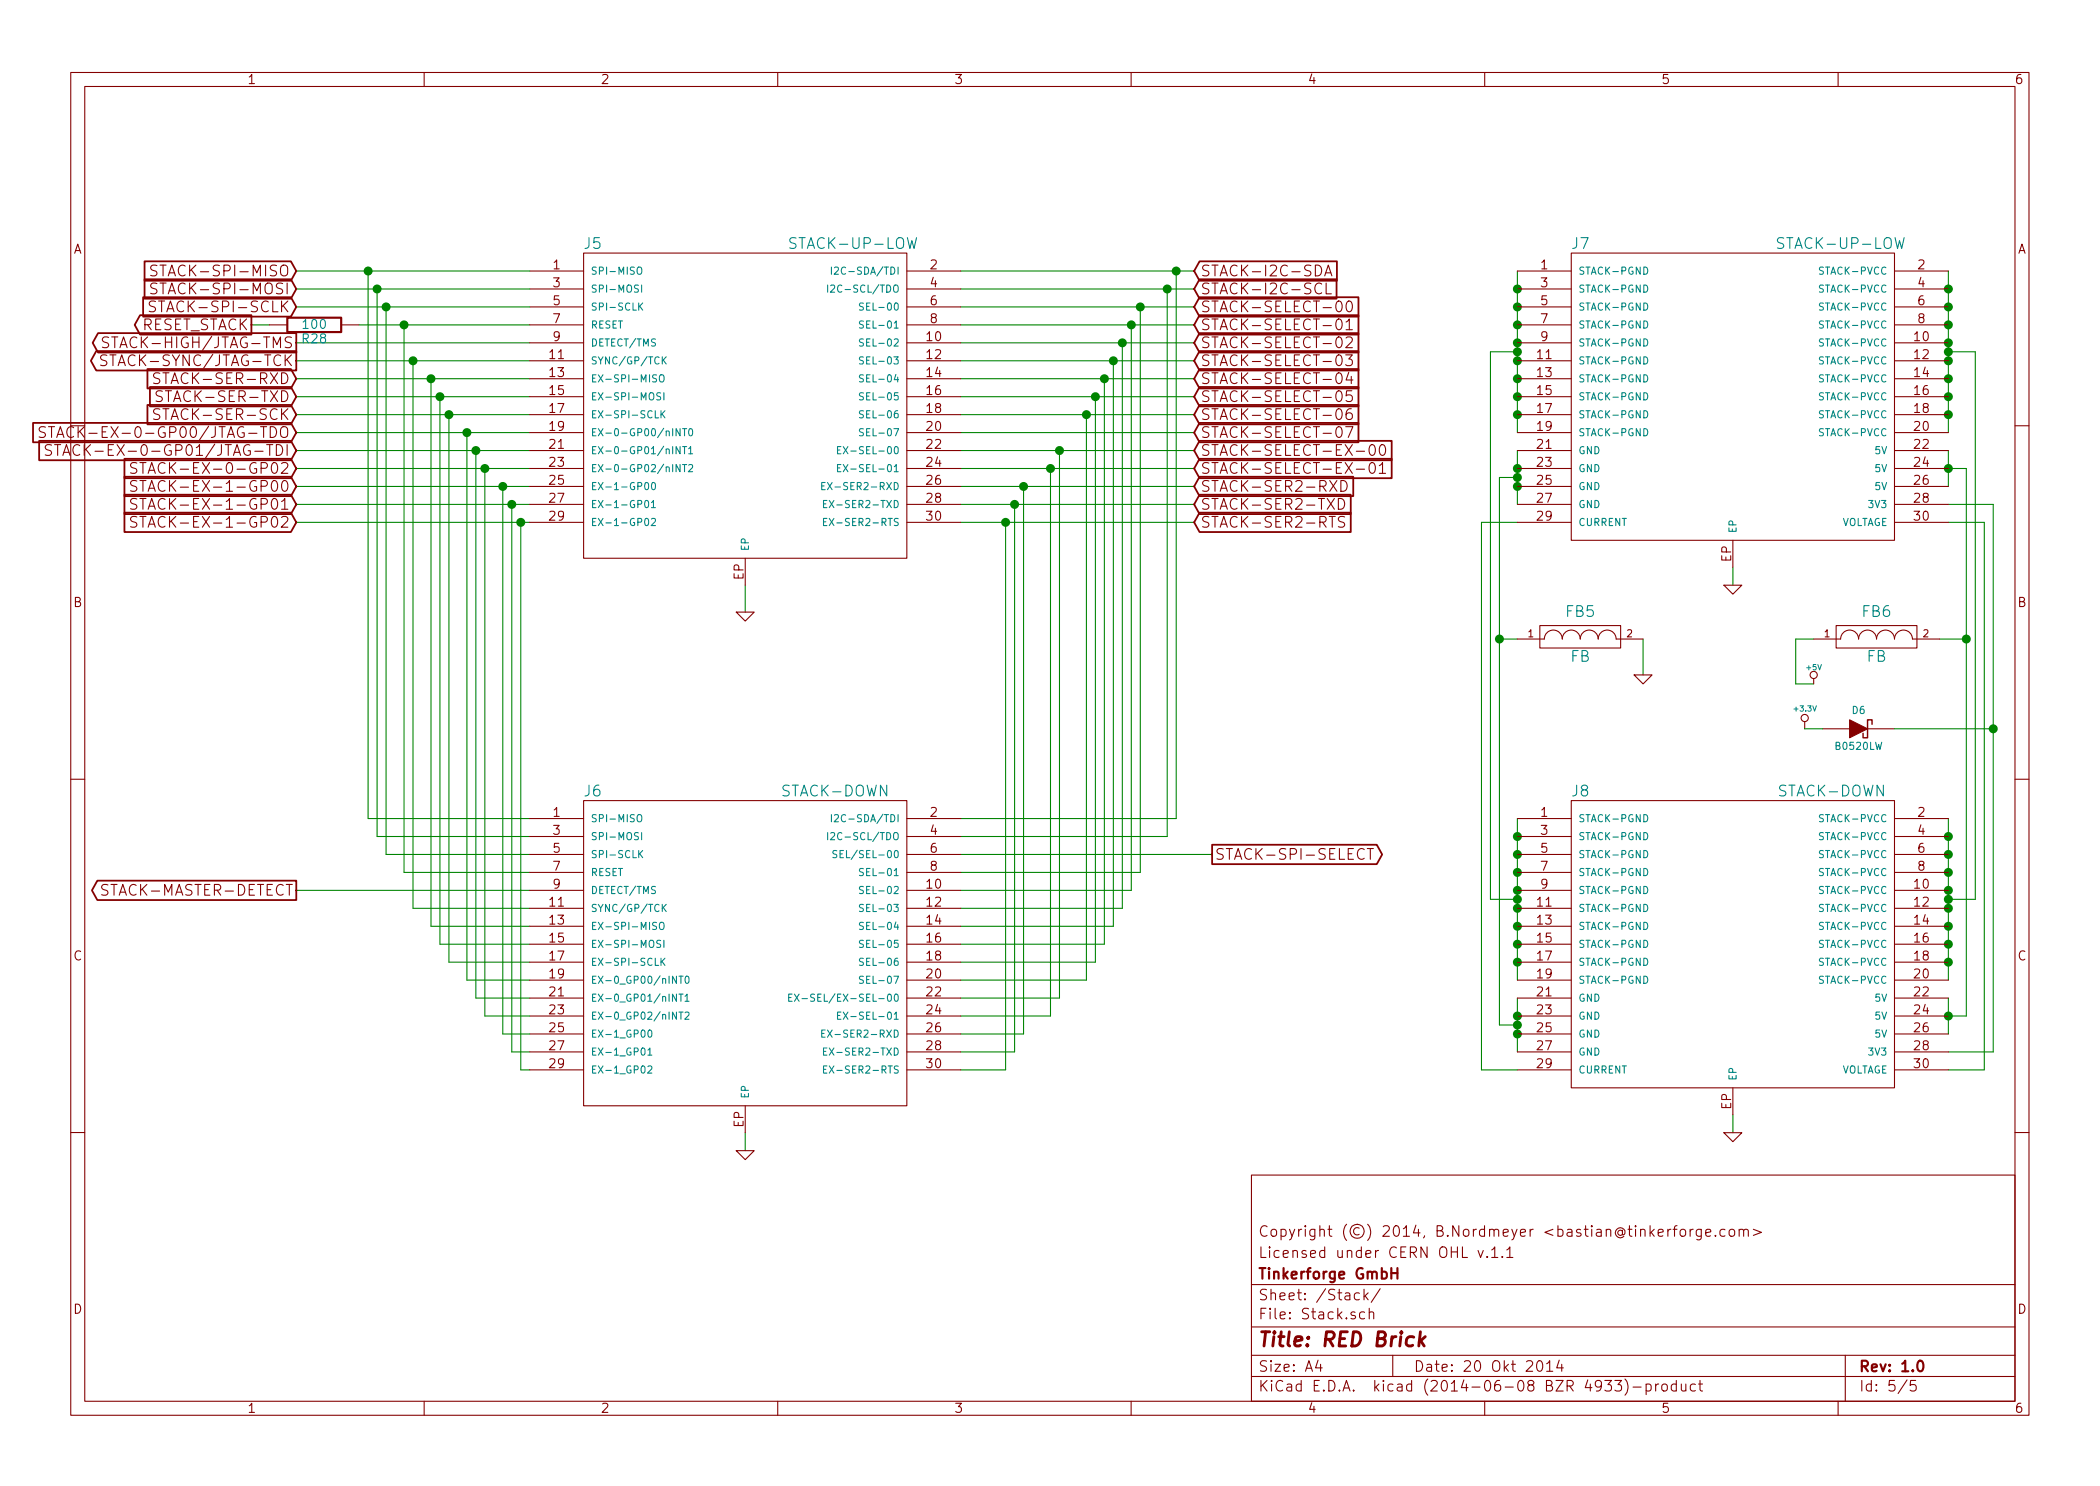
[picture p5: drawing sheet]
EESchema Schematic File Version 2
LIBS:tinkerforge
LIBS:power
LIBS:device
LIBS:transistors
LIBS:conn
LIBS:linear
LIBS:regul
LIBS:74xx
LIBS:cmos4000
LIBS:adc-dac
LIBS:memory
LIBS:xilinx
LIBS:special
LIBS:microcontrollers
LIBS:dsp
LIBS:microchip
LIBS:analog_switches
LIBS:motorola
LIBS:texas
LIBS:intel
LIBS:audio
LIBS:interface
LIBS:digital-audio
LIBS:philips
LIBS:display
LIBS:cypress
LIBS:siliconi
LIBS:opto
LIBS:atmel
LIBS:contrib
LIBS:valves
LIBS:red-cache
EELAYER 24 0
EELAYER END
$Descr A4 11693 8268
encoding utf-8
Sheet 5 5
Title "RED Brick"
Date "20 Okt 2014"
Rev "1.0"
Comp "Tinkerforge GmbH"
Comment1 "Licensed under CERN OHL v.1.1"
Comment2 "Copyright (©) 2014, B.Nordmeyer <bastian@tinkerforge.com>"
Comment3 ""
Comment4 ""
$EndDescr
Wire Wire Line
	1650 4950 2950 4950
Connection ~ 5600 2900
Wire Wire Line
	5600 2900 5600 5950
Wire Wire Line
	5600 5950 5350 5950
Connection ~ 5700 2700
Wire Wire Line
	5350 5750 5700 5750
Wire Wire Line
	5700 5750 5700 2700
Connection ~ 5900 2500
Wire Wire Line
	5900 2500 5900 5550
Wire Wire Line
	5350 2400 6650 2400
Wire Wire Line
	5900 5550 5350 5550
Connection ~ 6100 2200
Wire Wire Line
	6100 2200 6100 5350
Wire Wire Line
	6100 5350 5350 5350
Connection ~ 6200 2000
Wire Wire Line
	6200 2000 6200 5150
Wire Wire Line
	6200 5150 5350 5150
Connection ~ 6300 1800
Wire Wire Line
	6300 1800 6300 4950
Wire Wire Line
	6300 4950 5350 4950
Wire Wire Line
	5350 4750 6750 4750
Connection ~ 6550 1500
Wire Wire Line
	6550 1500 6550 4550
Wire Wire Line
	6550 4550 5350 4550
Wire Wire Line
	2950 2100 1650 2100
Wire Wire Line
	2950 1800 2000 1800
Connection ~ 2450 2200
Wire Wire Line
	2950 2200 1650 2200
Wire Wire Line
	5350 2800 6650 2800
Wire Wire Line
	6650 2300 5350 2300
Wire Wire Line
	2950 5250 2450 5250
Wire Wire Line
	2450 5250 2450 2200
Wire Wire Line
	2600 2400 2600 5450
Wire Wire Line
	2600 5450 2950 5450
Connection ~ 2700 2600
Wire Wire Line
	2950 5650 2700 5650
Wire Wire Line
	2700 5650 2700 2600
Connection ~ 2850 2800
Wire Wire Line
	2950 5850 2850 5850
Wire Wire Line
	2850 5850 2850 2800
Wire Wire Line
	1650 2300 2950 2300
Wire Wire Line
	1650 2900 2950 2900
Wire Wire Line
	1650 2700 2950 2700
Wire Wire Line
	1650 2500 2950 2500
Wire Wire Line
	4150 3400 4150 3250
Wire Wire Line
	9650 3250 9650 3150
Wire Wire Line
	10850 2800 11100 2800
Wire Wire Line
	11100 2800 11100 5850
Wire Wire Line
	11100 5850 10850 5850
Wire Wire Line
	10850 5650 10950 5650
Wire Wire Line
	6650 2100 5350 2100
Wire Wire Line
	6650 1900 5350 1900
Wire Wire Line
	6650 1500 5350 1500
Connection ~ 2050 1500
Wire Wire Line
	2950 4550 2050 4550
Wire Wire Line
	2050 4550 2050 1500
Connection ~ 2150 1700
Wire Wire Line
	2950 4750 2150 4750
Wire Wire Line
	2150 4750 2150 1700
Wire Wire Line
	1650 1900 2950 1900
Wire Wire Line
	2950 1700 1650 1700
Wire Wire Line
	1650 1500 2950 1500
Connection ~ 8350 3550
Wire Wire Line
	8450 3550 8350 3550
Wire Wire Line
	8300 1950 8300 5000
Wire Wire Line
	10100 3800 10000 3800
Wire Wire Line
	10000 3800 10000 3550
Wire Wire Line
	10000 3550 10100 3550
Connection ~ 10950 3550
Wire Wire Line
	8250 5950 8250 2900
Wire Wire Line
	8250 2900 8450 2900
Connection ~ 8450 1950
Wire Wire Line
	8300 1950 8450 1950
Connection ~ 8450 5000
Wire Wire Line
	8300 5000 8450 5000
Connection ~ 8450 2650
Wire Wire Line
	8450 2650 8350 2650
Wire Wire Line
	8350 2650 8350 5700
Connection ~ 8450 5700
Wire Wire Line
	8350 5700 8450 5700
Connection ~ 8450 5750
Connection ~ 10850 4750
Connection ~ 10850 4950
Connection ~ 10850 5150
Connection ~ 10850 5350
Connection ~ 8450 5350
Connection ~ 8450 5250
Wire Wire Line
	8450 5450 8450 4550
Connection ~ 8450 5050
Connection ~ 8450 5150
Connection ~ 8450 4950
Connection ~ 8450 4750
Connection ~ 10850 2600
Connection ~ 8450 2700
Wire Wire Line
	8450 2500 8450 2800
Connection ~ 10850 2200
Connection ~ 10850 2000
Connection ~ 10850 1700
Connection ~ 8450 2200
Connection ~ 8450 2000
Connection ~ 8450 1800
Connection ~ 8450 1600
Connection ~ 8450 1700
Connection ~ 8450 1900
Connection ~ 8450 2100
Wire Wire Line
	8450 1500 8450 2400
Connection ~ 8450 2300
Connection ~ 10850 1600
Connection ~ 10850 1800
Connection ~ 10850 1900
Connection ~ 10850 2100
Wire Wire Line
	10850 1500 10850 2400
Connection ~ 10850 2300
Connection ~ 8450 2600
Wire Wire Line
	10850 2500 10850 2700
Connection ~ 8450 4650
Connection ~ 8450 4850
Connection ~ 10850 5250
Connection ~ 10850 5050
Connection ~ 10850 4850
Wire Wire Line
	10850 5450 10850 4550
Connection ~ 10850 4650
Connection ~ 10850 5650
Wire Wire Line
	8450 5850 8450 5550
Connection ~ 8450 5650
Wire Wire Line
	10850 5000 11000 5000
Connection ~ 10850 5000
Wire Wire Line
	11000 5000 11000 1950
Wire Wire Line
	11000 1950 10850 1950
Connection ~ 10850 1950
Wire Wire Line
	10850 2900 11050 2900
Wire Wire Line
	11050 2900 11050 5950
Wire Wire Line
	11050 5950 10850 5950
Wire Wire Line
	10800 3550 10950 3550
Wire Wire Line
	9150 3750 9150 3550
Wire Wire Line
	2950 1600 1650 1600
Wire Wire Line
	1650 2000 2950 2000
Wire Wire Line
	2250 1800 2250 4850
Wire Wire Line
	2250 4850 2950 4850
Connection ~ 2250 1800
Wire Wire Line
	2100 1600 2100 4650
Wire Wire Line
	2100 4650 2950 4650
Connection ~ 2100 1600
Wire Wire Line
	6650 1600 5350 1600
Wire Wire Line
	6650 1800 5350 1800
Wire Wire Line
	6650 2000 5350 2000
Wire Wire Line
	6650 2200 5350 2200
Wire Wire Line
	10850 2600 10950 2600
Wire Wire Line
	10950 2600 10950 5650
Wire Wire Line
	10850 5550 10850 5750
Wire Wire Line
	9650 6300 9650 6200
Wire Wire Line
	4150 6400 4150 6300
Wire Wire Line
	1650 2600 2950 2600
Wire Wire Line
	1650 2800 2950 2800
Wire Wire Line
	2900 2900 2900 5950
Wire Wire Line
	2900 5950 2950 5950
Connection ~ 2900 2900
Wire Wire Line
	2800 2700 2800 5750
Wire Wire Line
	2800 5750 2950 5750
Connection ~ 2800 2700
Wire Wire Line
	2650 2500 2650 5550
Wire Wire Line
	2650 5550 2950 5550
Connection ~ 2650 2500
Wire Wire Line
	2500 2300 2500 5350
Wire Wire Line
	2500 5350 2950 5350
Connection ~ 2500 2300
Wire Wire Line
	2950 5150 2400 5150
Wire Wire Line
	2400 5150 2400 2100
Wire Wire Line
	6650 2600 5350 2600
Wire Wire Line
	5350 2700 6650 2700
Wire Wire Line
	5350 2900 6650 2900
Connection ~ 2400 2100
Wire Wire Line
	2950 2400 1650 2400
Connection ~ 2600 2400
Wire Wire Line
	1400 1800 1500 1800
Wire Wire Line
	5350 1700 6650 1700
Wire Wire Line
	5350 4650 6500 4650
Wire Wire Line
	6500 4650 6500 1600
Connection ~ 6500 1600
Wire Wire Line
	5350 4850 6350 4850
Wire Wire Line
	6350 4850 6350 1700
Connection ~ 6350 1700
Wire Wire Line
	5350 5050 6250 5050
Wire Wire Line
	6250 5050 6250 1900
Connection ~ 6250 1900
Wire Wire Line
	5350 5250 6150 5250
Wire Wire Line
	6150 5250 6150 2100
Connection ~ 6150 2100
Wire Wire Line
	5350 5450 6050 5450
Wire Wire Line
	6050 5450 6050 2300
Connection ~ 6050 2300
Wire Wire Line
	5350 5650 5850 5650
Wire Wire Line
	5350 2500 6650 2500
Wire Wire Line
	5850 5650 5850 2600
Connection ~ 5850 2600
Wire Wire Line
	5350 5850 5650 5850
Wire Wire Line
	5650 5850 5650 2800
Connection ~ 5650 2800
Wire Wire Line
	2300 2000 2300 5050
Wire Wire Line
	2300 5050 2950 5050
Connection ~ 2300 2000
$Comp
L R R28
U 1 1
P 1750 1800
F 0 "R28" V 1830 1800 50  0000 C CNN
F 1 "100" V 1750 1800 50  0000 C CNN
F 2 "0402" H 1750 1800 60  0001 C CNN
F 3 "" H 1750 1800 60  0001 C CNN
	1    1750 1800
	0    1    1    0   
$EndComp
Text GLabel 1650 2600 0    60   Input ~ 0
STACK-EX-0-GP02
Text GLabel 1650 2700 0    60   Input ~ 0
STACK-EX-1-GP00
$Comp
L GND #PWR0114
U 1 1
P 4150 6400
F 0 "#PWR0114" H 4150 6400 30  0001 C CNN
F 1 "GND" H 4150 6330 30  0001 C CNN
F 2 "" H 4150 6400 60  0001 C CNN
F 3 "" H 4150 6400 60  0001 C CNN
	1    4150 6400
	1    0    0    -1  
$EndComp
$Comp
L GND #PWR0115
U 1 1
P 4150 3400
F 0 "#PWR0115" H 4150 3400 30  0001 C CNN
F 1 "GND" H 4150 3330 30  0001 C CNN
F 2 "" H 4150 3400 60  0001 C CNN
F 3 "" H 4150 3400 60  0001 C CNN
	1    4150 3400
	1    0    0    -1  
$EndComp
$Comp
L GND #PWR0116
U 1 1
P 9650 6300
F 0 "#PWR0116" H 9650 6300 30  0001 C CNN
F 1 "GND" H 9650 6230 30  0001 C CNN
F 2 "" H 9650 6300 60  0001 C CNN
F 3 "" H 9650 6300 60  0001 C CNN
	1    9650 6300
	1    0    0    -1  
$EndComp
$Comp
L GND #PWR0117
U 1 1
P 9650 3250
F 0 "#PWR0117" H 9650 3250 30  0001 C CNN
F 1 "GND" H 9650 3180 30  0001 C CNN
F 2 "" H 9650 3250 60  0001 C CNN
F 3 "" H 9650 3250 60  0001 C CNN
	1    9650 3250
	1    0    0    -1  
$EndComp
Text GLabel 1650 4950 0    60   Output ~ 0
STACK-MASTER-DETECT
Text GLabel 6650 2900 2    60   Input ~ 0
STACK-SER2-RTS
$Comp
L STACK-DOWN-1 J6
U 1 1
P 4150 5250
F 0 "J6" H 3300 6100 60  0000 C CNN
F 1 "STACK-DOWN" H 4650 6100 60  0000 C CNN
F 2 "BTB08-ACS-BTM" H 4150 5250 60  0001 C CNN
F 3 "" H 4150 5250 60  0001 C CNN
	1    4150 5250
	1    0    0    -1  
$EndComp
Text GLabel 1650 2900 0    60   Input ~ 0
STACK-EX-1-GP02
Text GLabel 6750 4750 2    60   Output ~ 0
STACK-SPI-SELECT
Text GLabel 1650 2000 0    60   Output ~ 0
STACK-SYNC/JTAG-TCK
Text GLabel 1650 1900 0    60   Output ~ 0
STACK-HIGH/JTAG-TMS
$Comp
L STACK-UP-2 J7
U 1 1
P 9650 2200
F 0 "J7" H 8800 3050 60  0000 C CNN
F 1 "STACK-UP-LOW" H 10250 3050 60  0000 C CNN
F 2 "BTB08-ACS-TOP" H 9650 2200 60  0001 C CNN
F 3 "" H 9650 2200 60  0001 C CNN
	1    9650 2200
	1    0    0    -1  
$EndComp
$Comp
L STACK-DOWN-2 J8
U 1 1
P 9650 5250
F 0 "J8" H 8800 6100 60  0000 C CNN
F 1 "STACK-DOWN" H 10200 6100 60  0000 C CNN
F 2 "BTB08-ACS-BTM" H 9650 5250 60  0001 C CNN
F 3 "" H 9650 5250 60  0001 C CNN
	1    9650 5250
	1    0    0    -1  
$EndComp
Text GLabel 6650 2800 2    60   Input ~ 0
STACK-SER2-TXD
Text GLabel 6650 2700 2    60   Input ~ 0
STACK-SER2-RXD
Text GLabel 1400 1800 0    60   Output ~ 0
RESET_STACK
Text GLabel 1650 2800 0    60   Input ~ 0
STACK-EX-1-GP01
Text GLabel 6650 2600 2    60   Input ~ 0
STACK-SELECT-EX-01
Text GLabel 6650 2500 2    60   Input ~ 0
STACK-SELECT-EX-00
Text GLabel 6650 2400 2    60   Input ~ 0
STACK-SELECT-07
Text GLabel 6650 2300 2    60   Input ~ 0
STACK-SELECT-06
Text GLabel 6650 2200 2    60   Input ~ 0
STACK-SELECT-05
Text GLabel 6650 2100 2    60   Input ~ 0
STACK-SELECT-04
Text GLabel 6650 2000 2    60   Input ~ 0
STACK-SELECT-03
Text GLabel 6650 1900 2    60   Input ~ 0
STACK-SELECT-02
Text GLabel 6650 1800 2    60   Input ~ 0
STACK-SELECT-01
Text GLabel 6650 1700 2    60   Input ~ 0
STACK-SELECT-00
Text GLabel 1650 2500 0    60   Input ~ 0
STACK-EX-0-GP01/JTAG-TDI
Text GLabel 1650 2400 0    60   Input ~ 0
STACK-EX-0-GP00/JTAG-TDO
Text GLabel 1650 2300 0    60   Input ~ 0
STACK-SER-SCK
Text GLabel 1650 2200 0    60   Input ~ 0
STACK-SER-TXD
Text GLabel 1650 2100 0    60   Input ~ 0
STACK-SER-RXD
Text GLabel 6650 1600 2    60   Input ~ 0
STACK-I2C-SCL
Text GLabel 6650 1500 2    60   Input ~ 0
STACK-I2C-SDA
Text GLabel 1650 1700 0    60   Input ~ 0
STACK-SPI-SCLK
Text GLabel 1650 1600 0    60   Input ~ 0
STACK-SPI-MOSI
Text GLabel 1650 1500 0    60   Input ~ 0
STACK-SPI-MISO
$Comp
L GND #PWR0118
U 1 1
P 9150 3750
F 0 "#PWR0118" H 9150 3750 30  0001 C CNN
F 1 "GND" H 9150 3680 30  0001 C CNN
F 2 "" H 9150 3750 60  0001 C CNN
F 3 "" H 9150 3750 60  0001 C CNN
	1    9150 3750
	1    0    0    -1  
$EndComp
$Comp
L STACK-UP-1 J5
U 1 1
P 4150 2200
F 0 "J5" H 3300 3050 60  0000 C CNN
F 1 "STACK-UP-LOW" H 4750 3050 60  0000 C CNN
F 2 "BTB08-ACS-TOP" H 4150 2200 60  0001 C CNN
F 3 "" H 4150 2200 60  0001 C CNN
	1    4150 2200
	1    0    0    -1  
$EndComp
$Comp
L FILTER FB5
U 1 1
P 8800 3550
F 0 "FB5" H 8800 3700 60  0000 C CNN
F 1 "FB" H 8800 3450 60  0000 C CNN
F 2 "0603" H 8800 3550 60  0001 C CNN
F 3 "" H 8800 3550 60  0001 C CNN
	1    8800 3550
	1    0    0    -1  
$EndComp
$Comp
L FILTER FB6
U 1 1
P 10450 3550
F 0 "FB6" H 10450 3700 60  0000 C CNN
F 1 "FB" H 10450 3450 60  0000 C CNN
F 2 "0603" H 10450 3550 60  0001 C CNN
F 3 "" H 10450 3550 60  0001 C CNN
	1    10450 3550
	1    0    0    -1  
$EndComp
Wire Wire Line
	8250 5950 8450 5950
$Comp
L +5V #PWR0119
U 1 1
P 10100 3800
F 0 "#PWR0119" H 10100 3890 20  0001 C CNN
F 1 "+5V" H 10100 3890 30  0000 C CNN
F 2 "" H 10100 3800 60  0000 C CNN
F 3 "" H 10100 3800 60  0000 C CNN
	1    10100 3800
	1    0    0    -1  
$EndComp
$Comp
L +3.3V #PWR0120
U 1 1
P 10050 4050
F 0 "#PWR0120" H 10050 4010 30  0001 C CNN
F 1 "+3.3V" H 10050 4160 30  0000 C CNN
F 2 "" H 10050 4050 60  0000 C CNN
F 3 "" H 10050 4050 60  0000 C CNN
	1    10050 4050
	1    0    0    -1  
$EndComp
$Comp
L DIODESCH D6
U 1 1
P 10350 4050
F 0 "D6" H 10350 4150 40  0000 C CNN
F 1 "B0520LW" H 10350 3950 40  0000 C CNN
F 2 "SOD-123" H 10350 4050 60  0001 C CNN
F 3 "" H 10350 4050 60  0000 C CNN
	1    10350 4050
	1    0    0    -1  
$EndComp
Wire Wire Line
	10550 4050 11100 4050
Connection ~ 11100 4050
Wire Wire Line
	10050 4050 10150 4050
$EndSCHEMATC
